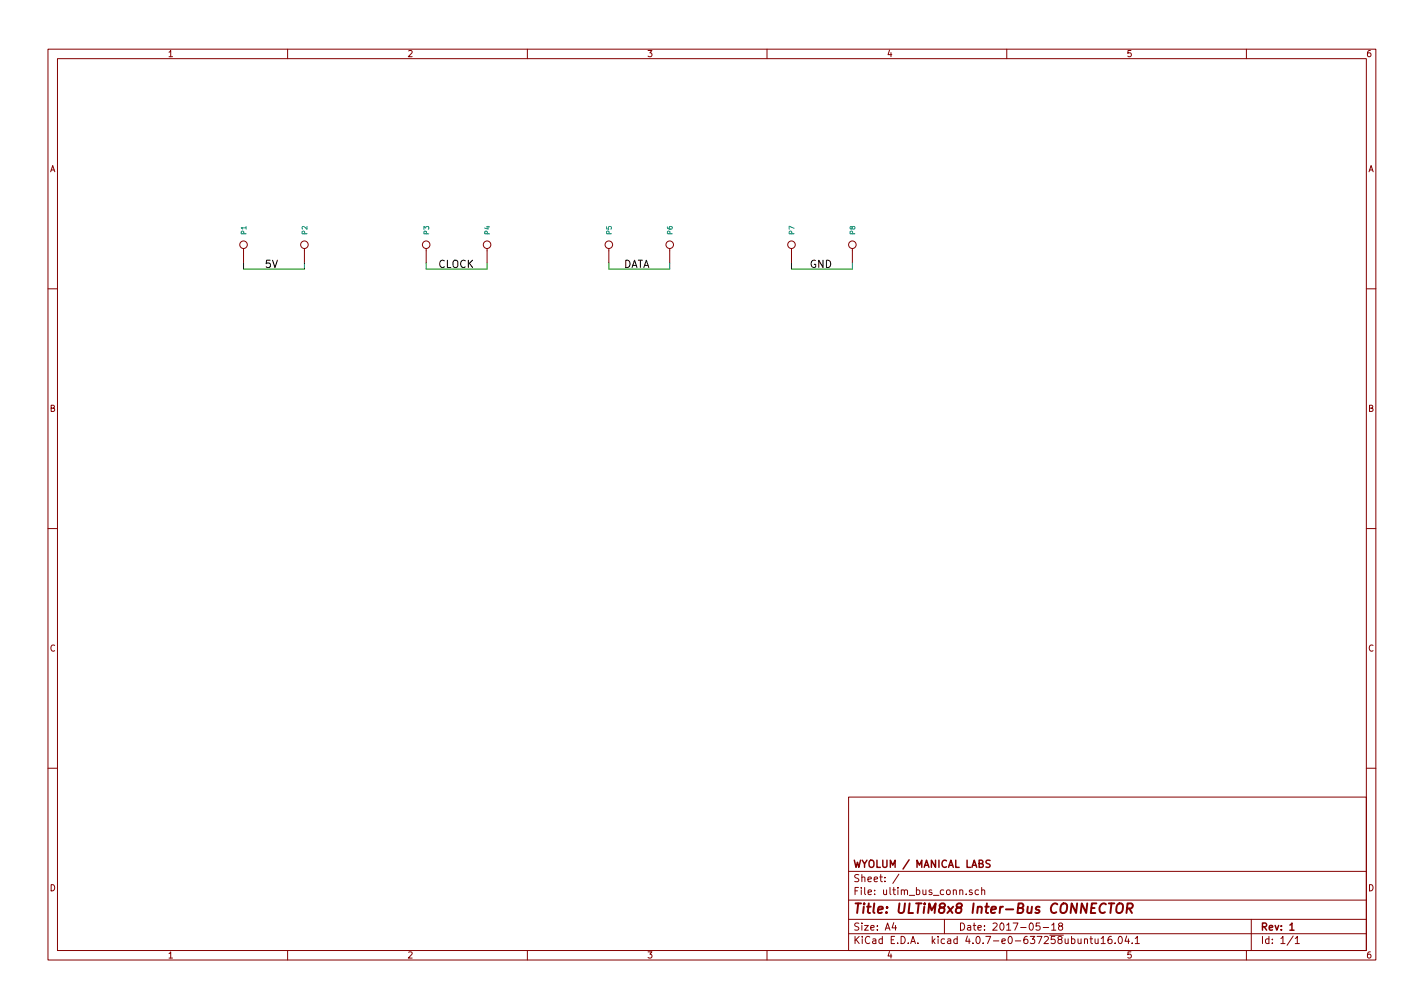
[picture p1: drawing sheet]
EESchema Schematic File Version 2
LIBS:logo_wyo
LIBS:logo_u88b
LIBS:logo_u88
LIBS:logo_ml
LIBS:feather_v3
LIBS:ultim8x8_sym
LIBS:ultim_bus
LIBS:power
LIBS:device
LIBS:transistors
LIBS:conn
LIBS:linear
LIBS:regul
LIBS:74xx
LIBS:cmos4000
LIBS:adc-dac
LIBS:memory
LIBS:xilinx
LIBS:microcontrollers
LIBS:dsp
LIBS:microchip
LIBS:analog_switches
LIBS:motorola
LIBS:texas
LIBS:intel
LIBS:audio
LIBS:interface
LIBS:digital-audio
LIBS:philips
LIBS:display
LIBS:cypress
LIBS:siliconi
LIBS:opto
LIBS:atmel
LIBS:contrib
LIBS:valves
LIBS:ultim_bus_conn-cache
EELAYER 25 0
EELAYER END
$Descr A4 11693 8268
encoding utf-8
Sheet 1 1
Title "ULTiM8x8 Inter-Bus CONNECTOR"
Date "2017-05-18"
Rev "1"
Comp "WYOLUM / MANICAL LABS"
Comment1 ""
Comment2 ""
Comment3 ""
Comment4 ""
$EndDescr
$Comp
L CONN_1 P1
U 1 1
P 2000 2000
F 0 "P1" H 2080 2000 40  0000 L CNN
F 1 "CONN_1" H 2000 2055 30  0001 C CNN
F 2 "ultim_bus_conn:Screw" H 2000 2000 60  0001 C CNN
F 3 "" H 2000 2000 60  0000 C CNN
	1    2000 2000
	0    -1   -1   0   
$EndComp
$Comp
L CONN_1 P2
U 1 1
P 2500 2000
F 0 "P2" H 2580 2000 40  0000 L CNN
F 1 "CONN_1" H 2500 2055 30  0001 C CNN
F 2 "ultim_bus_conn:Screw" H 2500 2000 60  0001 C CNN
F 3 "" H 2500 2000 60  0000 C CNN
	1    2500 2000
	0    -1   -1   0   
$EndComp
$Comp
L CONN_1 P3
U 1 1
P 3500 2000
F 0 "P3" H 3580 2000 40  0000 L CNN
F 1 "CONN_1" H 3500 2055 30  0001 C CNN
F 2 "ultim_bus_conn:Screw" H 3500 2000 60  0001 C CNN
F 3 "" H 3500 2000 60  0000 C CNN
	1    3500 2000
	0    -1   -1   0   
$EndComp
$Comp
L CONN_1 P4
U 1 1
P 4000 2000
F 0 "P4" H 4080 2000 40  0000 L CNN
F 1 "CONN_1" H 4000 2055 30  0001 C CNN
F 2 "ultim_bus_conn:Screw" H 4000 2000 60  0001 C CNN
F 3 "" H 4000 2000 60  0000 C CNN
	1    4000 2000
	0    -1   -1   0   
$EndComp
$Comp
L CONN_1 P5
U 1 1
P 5000 2000
F 0 "P5" H 5080 2000 40  0000 L CNN
F 1 "CONN_1" H 5000 2055 30  0001 C CNN
F 2 "ultim_bus_conn:Screw" H 5000 2000 60  0001 C CNN
F 3 "" H 5000 2000 60  0000 C CNN
	1    5000 2000
	0    -1   -1   0   
$EndComp
$Comp
L CONN_1 P6
U 1 1
P 5500 2000
F 0 "P6" H 5580 2000 40  0000 L CNN
F 1 "CONN_1" H 5500 2055 30  0001 C CNN
F 2 "ultim_bus_conn:Screw" H 5500 2000 60  0001 C CNN
F 3 "" H 5500 2000 60  0000 C CNN
	1    5500 2000
	0    -1   -1   0   
$EndComp
$Comp
L CONN_1 P7
U 1 1
P 6500 2000
F 0 "P7" H 6580 2000 40  0000 L CNN
F 1 "CONN_1" H 6500 2055 30  0001 C CNN
F 2 "ultim_bus_conn:Screw" H 6500 2000 60  0001 C CNN
F 3 "" H 6500 2000 60  0000 C CNN
	1    6500 2000
	0    -1   -1   0   
$EndComp
$Comp
L CONN_1 P8
U 1 1
P 7000 2000
F 0 "P8" H 7080 2000 40  0000 L CNN
F 1 "CONN_1" H 7000 2055 30  0001 C CNN
F 2 "ultim_bus_conn:Screw" H 7000 2000 60  0001 C CNN
F 3 "" H 7000 2000 60  0000 C CNN
	1    7000 2000
	0    -1   -1   0   
$EndComp
Wire Wire Line
	7000 2150 7000 2200
Wire Wire Line
	7000 2200 6500 2200
Wire Wire Line
	6500 2200 6500 2150
Wire Wire Line
	5500 2150 5500 2200
Wire Wire Line
	5500 2200 5000 2200
Wire Wire Line
	5000 2200 5000 2150
Wire Wire Line
	4000 2150 4000 2200
Wire Wire Line
	4000 2200 3500 2200
Wire Wire Line
	3500 2200 3500 2150
Wire Wire Line
	2500 2150 2500 2200
Wire Wire Line
	2500 2200 2000 2200
Wire Wire Line
	2000 2200 2000 2150
Text Label 2175 2200 0    60   ~ 0
5V
Text Label 5125 2200 0    60   ~ 0
DATA
Text Label 3600 2200 0    60   ~ 0
CLOCK
Text Label 6650 2200 0    60   ~ 0
GND
$EndSCHEMATC
